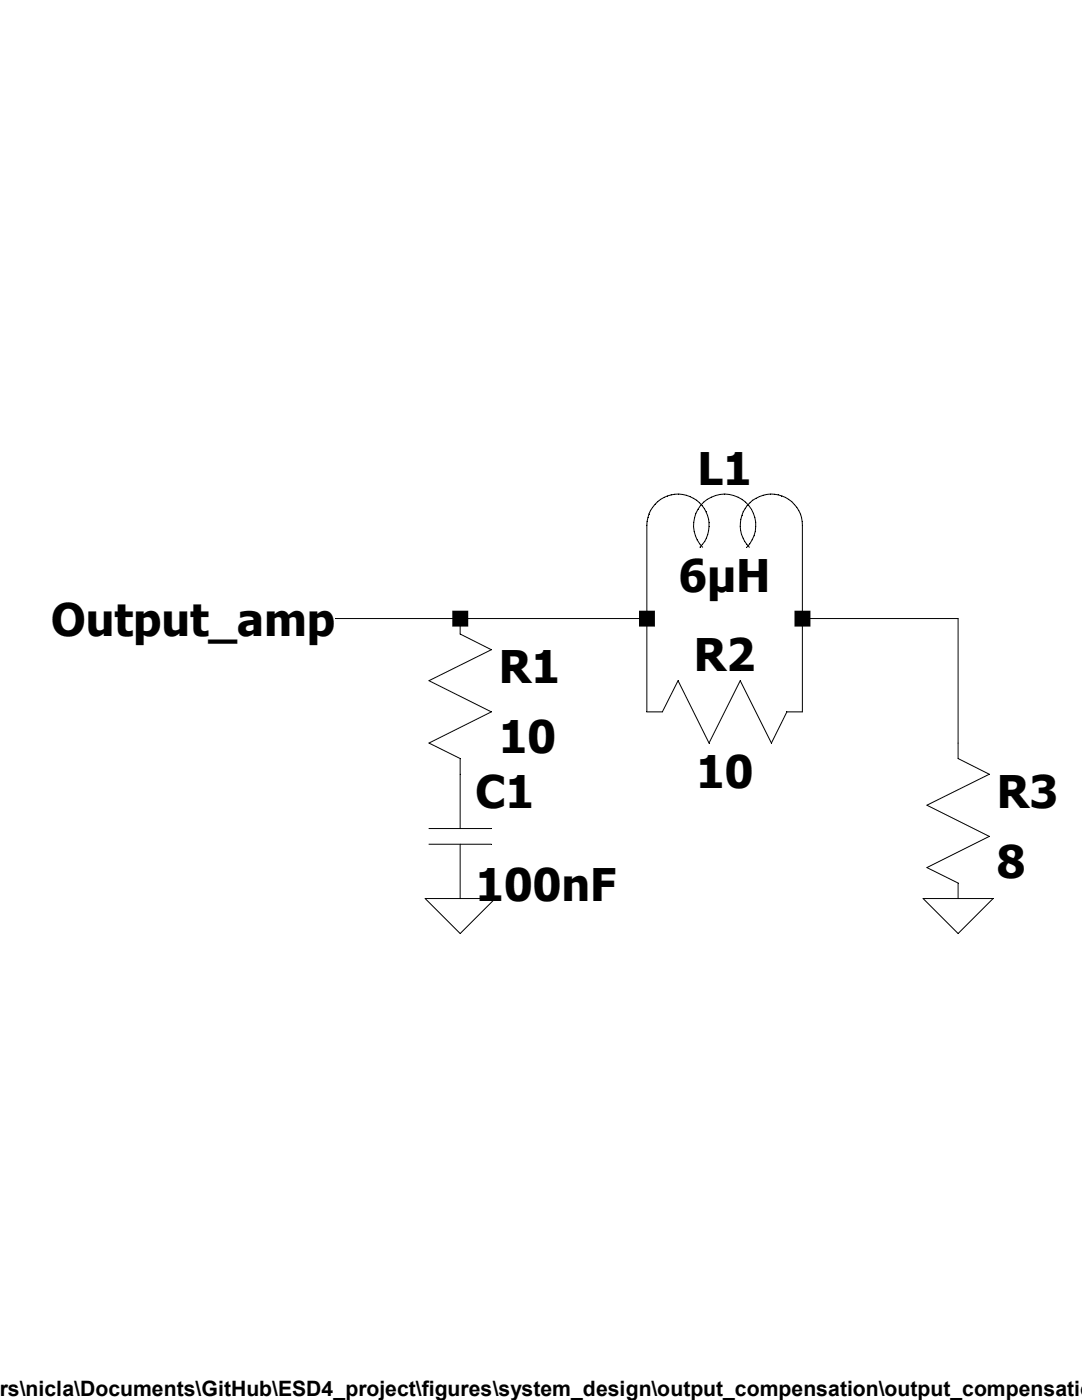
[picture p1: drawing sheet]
Version 4
SHEET 1 880 680
WIRE 176 112 112 112
WIRE 272 112 272 64
WIRE 272 112 176 112
WIRE 352 112 352 64
WIRE 432 112 352 112
WIRE 272 160 272 112
WIRE 352 160 352 112
WIRE 432 176 432 112
FLAG 176 256 0
FLAG 432 256 0
FLAG 112 112 Output_amp
SYMBOL res 160 96 R0
SYMATTR InstName R1
SYMATTR Value 10
SYMBOL cap 160 192 R0
SYMATTR InstName C1
SYMATTR Value 100nF
SYMBOL ind 256 80 R270
WINDOW 0 32 56 VTop 2
WINDOW 3 5 56 VBottom 2
SYMATTR InstName L1
SYMATTR Value 6µH
SYMBOL res 368 144 R90
WINDOW 0 0 56 VBottom 2
WINDOW 3 32 56 VTop 2
SYMATTR InstName R2
SYMATTR Value 10
SYMBOL res 416 160 R0
SYMATTR InstName R3
SYMATTR Value 8
